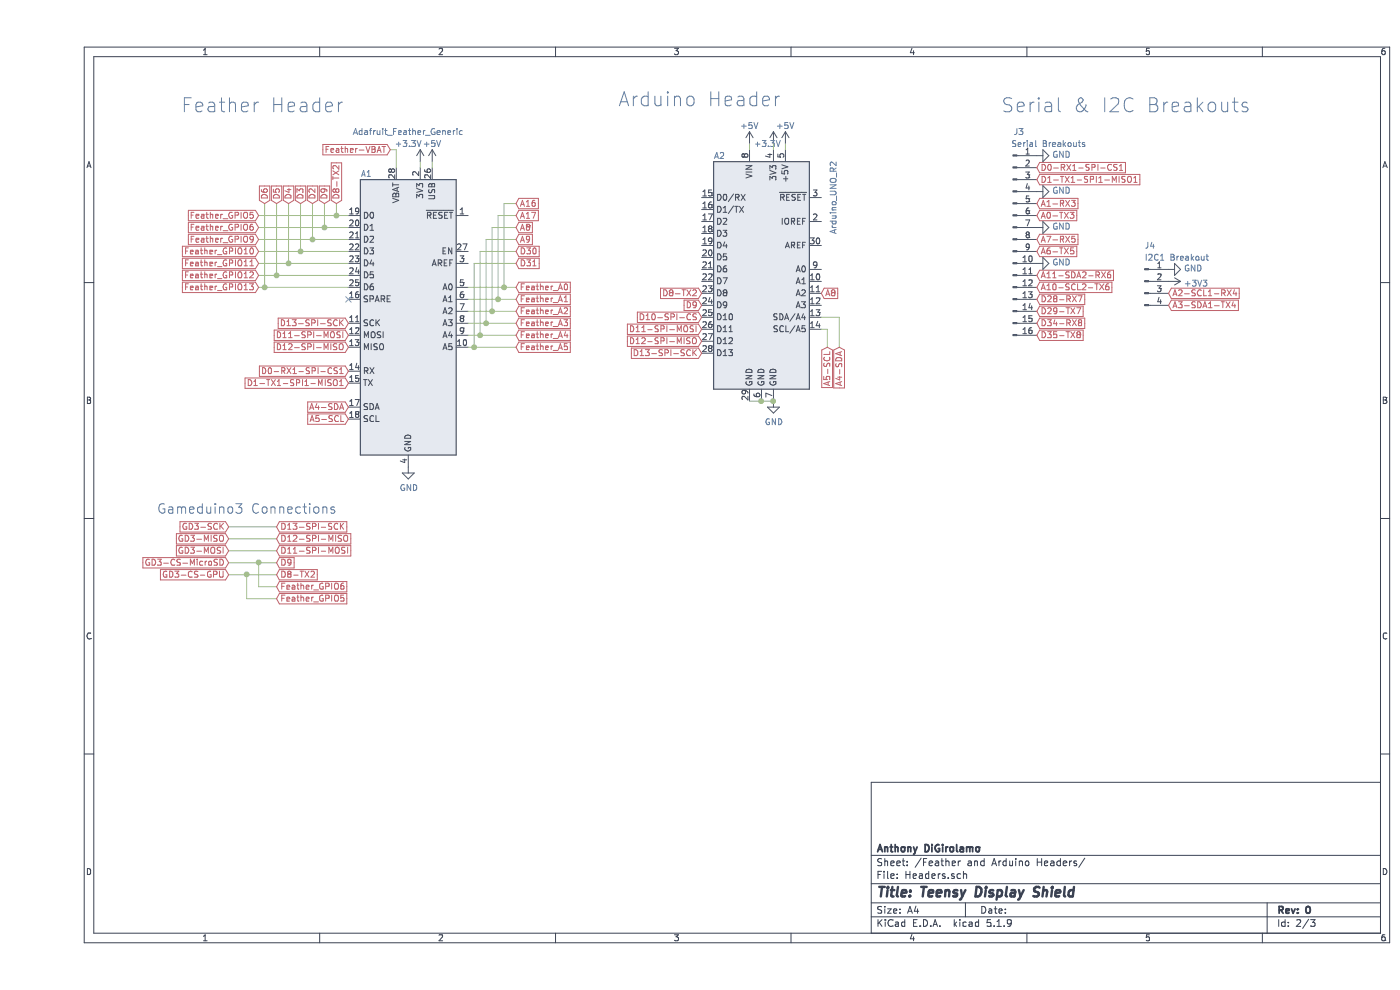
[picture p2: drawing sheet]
EESchema Schematic File Version 4
EELAYER 30 0
EELAYER END
$Descr A4 11693 8268
encoding utf-8
Sheet 2 3
Title "Teensy Display Shield"
Date ""
Rev "0"
Comp "Anthony DiGirolamo"
Comment1 ""
Comment2 ""
Comment3 ""
Comment4 ""
$EndDescr
Text GLabel 5550 2550 0    50   Input ~ 0
D9
Text GLabel 5550 2650 0    50   Input ~ 0
D10-SPI-CS
Text GLabel 5550 2750 0    50   Input ~ 0
D11-SPI-MOSI
Text GLabel 5550 2850 0    50   Input ~ 0
D12-SPI-MISO
Text GLabel 5550 2950 0    50   Input ~ 0
D13-SPI-SCK
Text GLabel 6700 2900 3    50   Input ~ 0
A4-SDA
Text GLabel 6600 2900 3    50   Input ~ 0
A5-SCL
Text GLabel 2600 2700 0    50   Input ~ 0
D13-SPI-SCK
Text GLabel 2600 2900 0    50   Input ~ 0
D12-SPI-MISO
Text GLabel 2600 2800 0    50   Input ~ 0
D11-SPI-MOSI
Text GLabel 2600 3500 0    50   Input ~ 0
A5-SCL
Text GLabel 2600 3400 0    50   Input ~ 0
A4-SDA
Text GLabel 2950 1250 0    50   Input ~ 0
Feather-VBAT
Wire Wire Line
	3000 1250 3000 1400
Wire Wire Line
	3000 1250 2950 1250
Wire Wire Line
	3300 1350 3300 1400
$Comp
L power:GND #PWR?
U 1 1
P 3100 3900
AR Path="/6032624F" Ref="#PWR?"  Part="1" 
AR Path="/602C4EF2/6032624F" Ref="#PWR0101"  Part="1" 
F 0 "#PWR0101" H 3100 3650 50  0001 C CNN
F 1 "GND" H 3105 3727 50  0000 C CNN
F 2 "" H 3100 3900 50  0001 C CNN
F 3 "" H 3100 3900 50  0001 C CNN
	1    3100 3900
	1    0    0    -1  
$EndComp
$Comp
L power:GND #PWR?
U 1 1
P 6150 3350
AR Path="/60326255" Ref="#PWR?"  Part="1" 
AR Path="/602C4EF2/60326255" Ref="#PWR0102"  Part="1" 
F 0 "#PWR0102" H 6150 3100 50  0001 C CNN
F 1 "GND" H 6155 3177 50  0000 C CNN
F 2 "" H 6150 3350 50  0001 C CNN
F 3 "" H 6150 3350 50  0001 C CNN
	1    6150 3350
	1    0    0    -1  
$EndComp
Text Notes 1200 950  0    118  ~ 0
Feather Header
Text Notes 4850 900  0    118  ~ 0
Arduino Header
NoConn ~ 2600 2500
$Comp
L TeensyDisplayShield-rescue:Adafruit_Feather_Generic-MCU_Module_Latest A?
U 1 1
P 3100 2600
AR Path="/6032625E" Ref="A?"  Part="1" 
AR Path="/602C4EF2/6032625E" Ref="A1"  Part="1" 
F 0 "A1" H 2750 3750 50  0000 C CNN
F 1 "Adafruit_Feather_Generic" H 3100 4100 50  0000 C CNN
F 2 "Module_Latest:Adafruit_Feather" H 3200 1250 50  0001 L CNN
F 3 "https://cdn-learn.adafruit.com/downloads/pdf/adafruit-feather.pdf" H 3100 1800 50  0001 C CNN
	1    3100 2600
	1    0    0    -1  
$EndComp
$Comp
L TeensyDisplayShield-rescue:Arduino_UNO_R2-MCU_Module_Latest A?
U 1 1
P 6050 2250
AR Path="/60326264" Ref="A?"  Part="1" 
AR Path="/602C4EF2/60326264" Ref="A2"  Part="1" 
F 0 "A2" H 5700 3200 50  0000 C CNN
F 1 "Arduino_UNO_R2" V 6650 2850 50  0000 C CNN
F 2 "Module_Latest:Arduino_UNO_R2" H 6050 2250 50  0001 C CIN
F 3 "https://www.arduino.cc/en/Main/arduinoBoardUno" H 6050 2250 50  0001 C CNN
	1    6050 2250
	1    0    0    -1  
$EndComp
$Comp
L power:+3.3V #PWR?
U 1 1
P 3200 1350
AR Path="/6032626A" Ref="#PWR?"  Part="1" 
AR Path="/602C4EF2/6032626A" Ref="#PWR0103"  Part="1" 
F 0 "#PWR0103" H 3200 1200 50  0001 C CNN
F 1 "+3.3V" H 3100 1500 50  0000 C CNN
F 2 "" H 3200 1350 50  0001 C CNN
F 3 "" H 3200 1350 50  0001 C CNN
	1    3200 1350
	1    0    0    -1  
$EndComp
Wire Wire Line
	3200 1350 3200 1400
$Comp
L power:+5V #PWR?
U 1 1
P 3300 1350
AR Path="/60326271" Ref="#PWR?"  Part="1" 
AR Path="/602C4EF2/60326271" Ref="#PWR0104"  Part="1" 
F 0 "#PWR0104" H 3300 1200 50  0001 C CNN
F 1 "+5V" H 3300 1500 50  0000 C CNN
F 2 "" H 3300 1350 50  0001 C CNN
F 3 "" H 3300 1350 50  0001 C CNN
	1    3300 1350
	1    0    0    -1  
$EndComp
Wire Wire Line
	6250 1200 6250 1250
$Comp
L power:+3.3V #PWR?
U 1 1
P 6150 1200
AR Path="/60326278" Ref="#PWR?"  Part="1" 
AR Path="/602C4EF2/60326278" Ref="#PWR0105"  Part="1" 
F 0 "#PWR0105" H 6150 1050 50  0001 C CNN
F 1 "+3.3V" H 6100 1200 50  0000 C CNN
F 2 "" H 6150 1200 50  0001 C CNN
F 3 "" H 6150 1200 50  0001 C CNN
	1    6150 1200
	1    0    0    -1  
$EndComp
Wire Wire Line
	6150 1200 6150 1250
$Comp
L power:+5V #PWR?
U 1 1
P 5950 1200
AR Path="/6032627F" Ref="#PWR?"  Part="1" 
AR Path="/602C4EF2/6032627F" Ref="#PWR0106"  Part="1" 
F 0 "#PWR0106" H 5950 1050 50  0001 C CNN
F 1 "+5V" H 5950 1350 50  0000 C CNN
F 2 "" H 5950 1200 50  0001 C CNN
F 3 "" H 5950 1200 50  0001 C CNN
	1    5950 1200
	1    0    0    -1  
$EndComp
Text GLabel 1600 4400 0    50   Input ~ 0
GD3-SCK
Text GLabel 1600 4500 0    50   Input ~ 0
GD3-MISO
Text GLabel 1600 4600 0    50   Input ~ 0
GD3-MOSI
Text GLabel 1600 4700 0    50   Input ~ 0
GD3-CS-MicroSD
Text GLabel 1600 4800 0    50   Input ~ 0
GD3-CS-GPU
Text GLabel 2000 4400 2    50   Input ~ 0
D13-SPI-SCK
Text GLabel 2000 4500 2    50   Input ~ 0
D12-SPI-MISO
Text GLabel 2000 4600 2    50   Input ~ 0
D11-SPI-MOSI
Wire Wire Line
	1600 4400 2000 4400
Wire Wire Line
	1600 4500 2000 4500
Wire Wire Line
	1600 4600 2000 4600
Wire Wire Line
	1600 4700 1850 4700
Connection ~ 1850 4700
Wire Wire Line
	1850 4700 2000 4700
Text Notes 1000 4300 0    79   ~ 0
Gameduino3 Connections
Text GLabel 2600 3200 0    50   Input ~ 0
D1-TX1-SPI1-MISO1
Text GLabel 2600 3100 0    50   Input ~ 0
D0-RX1-SPI-CS1
Text GLabel 1850 1800 0    50   Input ~ 0
Feather_GPIO5
Text GLabel 1850 1900 0    50   Input ~ 0
Feather_GPIO6
Text GLabel 1850 2100 0    50   Input ~ 0
Feather_GPIO10
Text GLabel 1850 2200 0    50   Input ~ 0
Feather_GPIO11
Text GLabel 1850 2300 0    50   Input ~ 0
Feather_GPIO12
Text GLabel 1850 2400 0    50   Input ~ 0
Feather_GPIO13
Text GLabel 1850 2000 0    50   Input ~ 0
Feather_GPIO9
Text GLabel 2000 5000 2    50   Input ~ 0
Feather_GPIO5
Text GLabel 2000 4900 2    50   Input ~ 0
Feather_GPIO6
Wire Wire Line
	1850 4700 1850 4900
Text GLabel 4000 2400 2    50   Input ~ 0
Feather_A0
Text GLabel 4000 2500 2    50   Input ~ 0
Feather_A1
Text GLabel 4000 2600 2    50   Input ~ 0
Feather_A2
Text GLabel 4000 2700 2    50   Input ~ 0
Feather_A3
Text GLabel 4000 2800 2    50   Input ~ 0
Feather_A4
Text GLabel 4000 2900 2    50   Input ~ 0
Feather_A5
Text GLabel 2300 1700 1    50   Input ~ 0
D2
Text GLabel 2200 1700 1    50   Input ~ 0
D3
Text GLabel 2100 1700 1    50   Input ~ 0
D4
Text GLabel 2000 1700 1    50   Input ~ 0
D5
Text GLabel 1900 1700 1    50   Input ~ 0
D6
Wire Wire Line
	2300 1700 2300 2000
Wire Wire Line
	2300 2000 2600 2000
Wire Wire Line
	2200 1700 2200 2100
Wire Wire Line
	2200 2100 2600 2100
Wire Wire Line
	2100 1700 2100 2200
Wire Wire Line
	2100 2200 2600 2200
Wire Wire Line
	2000 1700 2000 2300
Wire Wire Line
	2000 2300 2600 2300
Wire Wire Line
	1900 1700 1900 2400
Wire Wire Line
	1900 2400 2600 2400
Wire Wire Line
	1850 2000 2300 2000
Connection ~ 2300 2000
Wire Wire Line
	1850 2100 2200 2100
Connection ~ 2200 2100
Wire Wire Line
	1850 2200 2100 2200
Connection ~ 2100 2200
Wire Wire Line
	1850 2300 2000 2300
Connection ~ 2000 2300
Wire Wire Line
	1850 2400 1900 2400
Connection ~ 1900 2400
Wire Wire Line
	1850 1800 2500 1800
Wire Wire Line
	2500 1800 2600 1800
Connection ~ 2500 1800
Text GLabel 2000 4700 2    50   Input ~ 0
D9
Wire Wire Line
	2400 1900 2600 1900
Wire Wire Line
	1850 1900 2400 1900
Connection ~ 2400 1900
Wire Wire Line
	2400 1700 2400 1900
Text GLabel 2400 1700 1    50   Input ~ 0
D9
Text GLabel 6550 2450 2    50   Input ~ 0
A8
Text GLabel 5550 2450 0    50   Input ~ 0
D8-TX2
Wire Wire Line
	6550 2750 6600 2750
Wire Wire Line
	6600 2750 6600 2900
Wire Wire Line
	6550 2650 6700 2650
Wire Wire Line
	6700 2650 6700 2900
Wire Wire Line
	1850 4900 2000 4900
Wire Wire Line
	2000 5000 1750 5000
Wire Wire Line
	1600 4800 1750 4800
Wire Wire Line
	1750 5000 1750 4800
Connection ~ 1750 4800
Wire Wire Line
	1750 4800 2000 4800
Text GLabel 4000 2000 2    50   Input ~ 0
A9
Text GLabel 4000 1900 2    50   Input ~ 0
A8
Text GLabel 4000 1800 2    50   Input ~ 0
A17
Text GLabel 4000 1700 2    50   Input ~ 0
A16
Text GLabel 4000 2100 2    50   Input ~ 0
D30
Text GLabel 4000 2200 2    50   Input ~ 0
D31
Wire Wire Line
	3900 1700 4000 1700
Wire Wire Line
	3900 2400 3900 1700
Wire Wire Line
	3850 1800 4000 1800
Wire Wire Line
	3850 2500 3850 1800
Wire Wire Line
	3800 1900 4000 1900
Wire Wire Line
	3800 2600 3800 1900
Wire Wire Line
	3750 2000 4000 2000
Wire Wire Line
	3700 2100 4000 2100
Wire Wire Line
	3650 2200 4000 2200
Wire Wire Line
	3600 2900 3650 2900
Connection ~ 3650 2900
Wire Wire Line
	3600 2800 3700 2800
Connection ~ 3700 2800
Wire Wire Line
	3600 2700 3750 2700
Connection ~ 3750 2700
Wire Wire Line
	3800 2600 4000 2600
Connection ~ 3800 2600
Wire Wire Line
	3850 2500 4000 2500
Connection ~ 3850 2500
Wire Wire Line
	3900 2400 4000 2400
Connection ~ 3900 2400
Wire Wire Line
	3750 2700 4000 2700
Wire Wire Line
	3700 2800 4000 2800
Wire Wire Line
	3650 2900 4000 2900
Wire Wire Line
	3600 2600 3800 2600
Wire Wire Line
	3750 2000 3750 2700
Wire Wire Line
	3600 2500 3850 2500
Wire Wire Line
	3700 2100 3700 2800
Wire Wire Line
	3600 2400 3900 2400
Wire Wire Line
	3650 2200 3650 2900
Wire Wire Line
	5950 3350 6050 3350
Connection ~ 6050 3350
Wire Wire Line
	6050 3350 6150 3350
Connection ~ 6150 3350
Wire Wire Line
	5950 1200 5950 1250
$Comp
L power:+5V #PWR?
U 1 1
P 6250 1200
AR Path="/603262FD" Ref="#PWR?"  Part="1" 
AR Path="/602C4EF2/603262FD" Ref="#PWR0107"  Part="1" 
F 0 "#PWR0107" H 6250 1050 50  0001 C CNN
F 1 "+5V" H 6250 1350 50  0000 C CNN
F 2 "" H 6250 1200 50  0001 C CNN
F 3 "" H 6250 1200 50  0001 C CNN
	1    6250 1200
	1    0    0    -1  
$EndComp
Text GLabel 2000 4800 2    50   Input ~ 0
D8-TX2
Wire Wire Line
	2500 1700 2500 1800
Text GLabel 2500 1700 1    50   Input ~ 0
D8-TX2
Text GLabel 8350 1400 2    50   Input ~ 0
D0-RX1-SPI-CS1
Text GLabel 8350 1500 2    50   Input ~ 0
D1-TX1-SPI1-MISO1
Text GLabel 8350 1700 2    50   Input ~ 0
A1-RX3
Text GLabel 8350 2100 2    50   Input ~ 0
A6-TX5
Text GLabel 8350 2000 2    50   Input ~ 0
A7-RX5
Text GLabel 9450 2450 2    50   Input ~ 0
A2-SCL1-RX4
Text GLabel 9450 2550 2    50   Input ~ 0
A3-SDA1-TX4
Text GLabel 8350 1800 2    50   Input ~ 0
A0-TX3
Text GLabel 8350 2300 2    50   Input ~ 0
A11-SDA2-RX6
Text GLabel 8350 2400 2    50   Input ~ 0
A10-SCL2-TX6
Text GLabel 8350 2500 2    50   Input ~ 0
D28-RX7
Text GLabel 8350 2600 2    50   Input ~ 0
D29-TX7
Text GLabel 8350 2700 2    50   Input ~ 0
D34-RX8
Text GLabel 8350 2800 2    50   Input ~ 0
D35-TX8
$Comp
L Connector:Conn_01x16_Male J3
U 1 1
P 8150 2000
F 0 "J3" H 8200 2900 50  0000 C CNN
F 1 "Serial Breakouts" H 8450 2800 50  0000 C CNN
F 2 "Connector_PinHeader_2.54mm:PinHeader_1x16_P2.54mm_Vertical" H 8150 2000 50  0001 C CNN
F 3 "~" H 8150 2000 50  0001 C CNN
	1    8150 2000
	1    0    0    -1  
$EndComp
$Comp
L Connector:Conn_01x04_Male J4
U 1 1
P 9250 2350
F 0 "J4" H 9250 2650 50  0000 L CNN
F 1 "I2C1 Breakout" H 9250 2550 50  0000 L CNN
F 2 "Connector_PinHeader_2.54mm:PinHeader_1x04_P2.54mm_Vertical" H 9250 2350 50  0001 C CNN
F 3 "~" H 9250 2350 50  0001 C CNN
	1    9250 2350
	1    0    0    -1  
$EndComp
$Comp
L power:GND #PWR0113
U 1 1
P 9450 2250
F 0 "#PWR0113" H 9450 2000 50  0001 C CNN
F 1 "GND" V 9455 2122 50  0000 R CNN
F 2 "" H 9450 2250 50  0001 C CNN
F 3 "" H 9450 2250 50  0001 C CNN
	1    9450 2250
	0    -1   -1   0   
$EndComp
$Comp
L power:+3V3 #PWR0114
U 1 1
P 9450 2350
F 0 "#PWR0114" H 9450 2200 50  0001 C CNN
F 1 "+3V3" V 9465 2478 50  0000 L CNN
F 2 "" H 9450 2350 50  0001 C CNN
F 3 "" H 9450 2350 50  0001 C CNN
	1    9450 2350
	0    1    1    0   
$EndComp
$Comp
L power:GND #PWR0115
U 1 1
P 8350 1300
F 0 "#PWR0115" H 8350 1050 50  0001 C CNN
F 1 "GND" V 8355 1172 50  0000 R CNN
F 2 "" H 8350 1300 50  0001 C CNN
F 3 "" H 8350 1300 50  0001 C CNN
	1    8350 1300
	0    -1   -1   0   
$EndComp
$Comp
L power:GND #PWR0116
U 1 1
P 8350 1600
F 0 "#PWR0116" H 8350 1350 50  0001 C CNN
F 1 "GND" V 8355 1472 50  0000 R CNN
F 2 "" H 8350 1600 50  0001 C CNN
F 3 "" H 8350 1600 50  0001 C CNN
	1    8350 1600
	0    -1   -1   0   
$EndComp
$Comp
L power:GND #PWR0117
U 1 1
P 8350 1900
F 0 "#PWR0117" H 8350 1650 50  0001 C CNN
F 1 "GND" V 8355 1772 50  0000 R CNN
F 2 "" H 8350 1900 50  0001 C CNN
F 3 "" H 8350 1900 50  0001 C CNN
	1    8350 1900
	0    -1   -1   0   
$EndComp
$Comp
L power:GND #PWR0118
U 1 1
P 8350 2200
F 0 "#PWR0118" H 8350 1950 50  0001 C CNN
F 1 "GND" V 8355 2072 50  0000 R CNN
F 2 "" H 8350 2200 50  0001 C CNN
F 3 "" H 8350 2200 50  0001 C CNN
	1    8350 2200
	0    -1   -1   0   
$EndComp
Text Notes 8050 950  0    118  ~ 0
Serial & I2C Breakouts
$EndSCHEMATC
